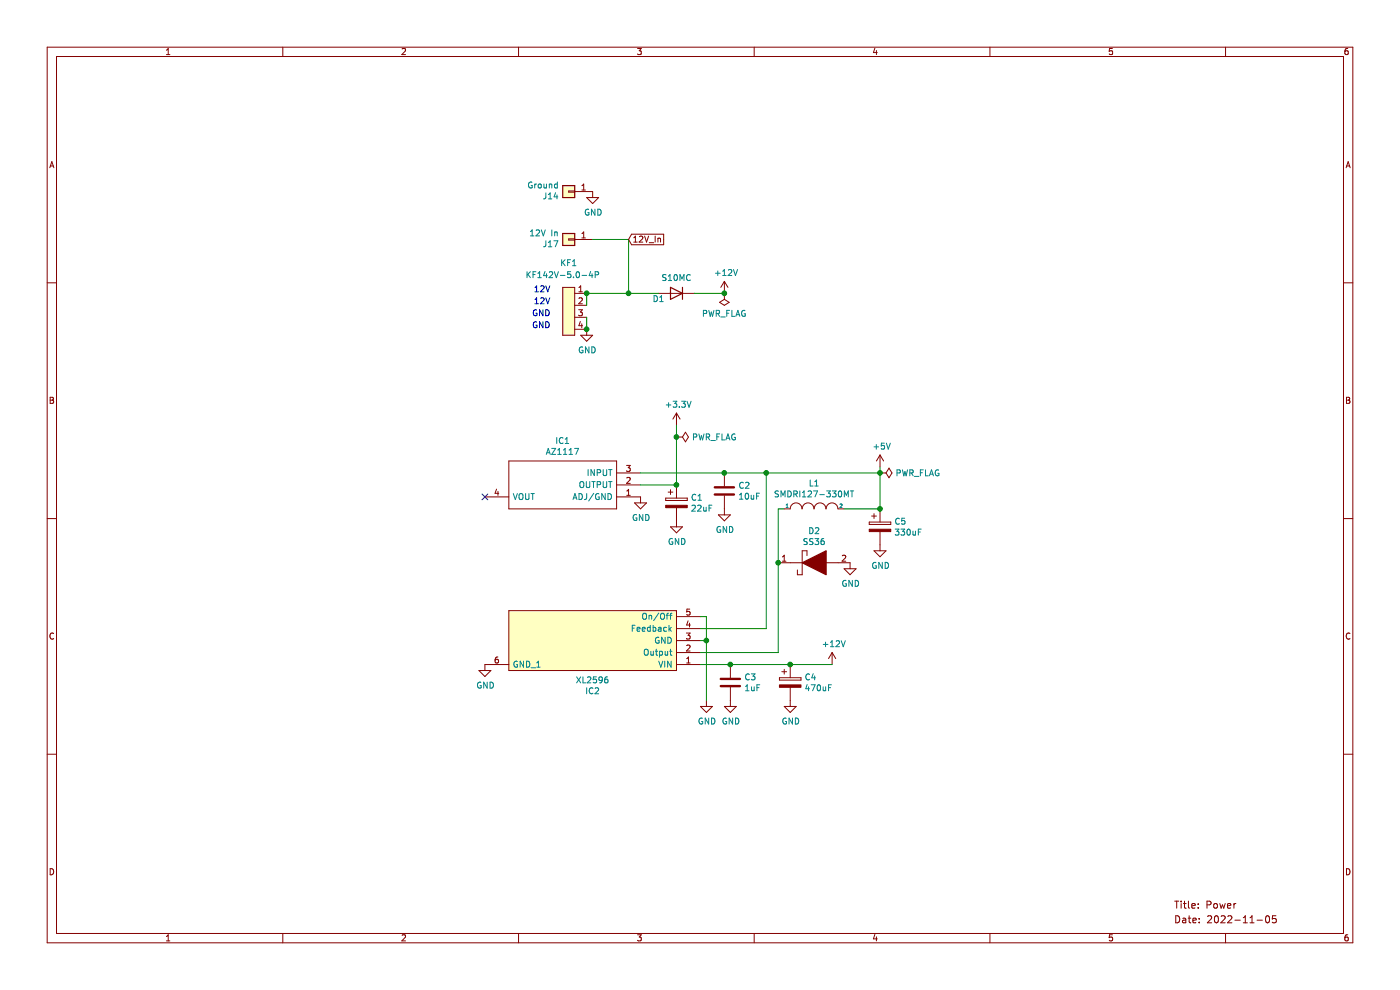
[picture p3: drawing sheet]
EESchema Schematic File Version 4
EELAYER 30 0
EELAYER END
$Descr A4 11693 8268
encoding utf-8
Sheet 3 6
Title "Power"
Date "2022-11-05"
Rev ""
Comp ""
Comment1 ""
Comment2 ""
Comment3 ""
Comment4 ""
$EndDescr
$Comp
L RC10-rescue:XL2596-MyLib IC2
U 1 1
P 5850 5550
F 0 "IC2" H 6750 5775 50  0000 C CNN
F 1 "XL2596" H 6750 5684 50  0000 C CNN
F 2 "MyFootprints:TO263-5L" H 6250 5700 50  0001 L CNN
F 3 "" H 5750 5750 50  0001 L CNN
	1    5850 5550
	-1   0    0    1   
$EndComp
$Comp
L RC10-rescue:GND-power #PWR028
U 1 1
P 4050 5550
F 0 "#PWR028" H 4050 5300 50  0001 C CNN
F 1 "GND" H 4055 5377 50  0000 C CNN
F 2 "" H 4050 5550 50  0001 C CNN
F 3 "" H 4050 5550 50  0001 C CNN
	1    4050 5550
	1    0    0    -1  
$EndComp
$Comp
L RC10-rescue:CP-Device C4
U 1 1
P 6600 5700
F 0 "C4" H 6718 5746 50  0000 L CNN
F 1 "470uF" H 6718 5655 50  0000 L CNN
F 2 "Capacitor_SMD:CP_Elec_10x10.5" H 6638 5550 50  0001 C CNN
F 3 "~" H 6600 5700 50  0001 C CNN
	1    6600 5700
	1    0    0    -1  
$EndComp
$Comp
L RC10-rescue:GND-power #PWR035
U 1 1
P 6600 5850
F 0 "#PWR035" H 6600 5600 50  0001 C CNN
F 1 "GND" H 6605 5677 50  0000 C CNN
F 2 "" H 6600 5850 50  0001 C CNN
F 3 "" H 6600 5850 50  0001 C CNN
	1    6600 5850
	1    0    0    -1  
$EndComp
Wire Wire Line
	6950 5550 6600 5550
Wire Wire Line
	6600 5550 6100 5550
Connection ~ 6600 5550
$Comp
L RC10-rescue:+12V-power #PWR036
U 1 1
P 6950 5550
F 0 "#PWR036" H 6950 5400 50  0001 C CNN
F 1 "+12V" H 6965 5723 50  0000 C CNN
F 2 "" H 6950 5550 50  0001 C CNN
F 3 "" H 6950 5550 50  0001 C CNN
	1    6950 5550
	1    0    0    -1  
$EndComp
$Comp
L RC10-rescue:C-Device C3
U 1 1
P 6100 5700
F 0 "C3" H 6215 5746 50  0000 L CNN
F 1 "1uF" H 6215 5655 50  0000 L CNN
F 2 "Capacitor_SMD:C_0805_2012Metric" H 6138 5550 50  0001 C CNN
F 3 "~" H 6100 5700 50  0001 C CNN
	1    6100 5700
	1    0    0    -1  
$EndComp
Connection ~ 6100 5550
Wire Wire Line
	6100 5550 5850 5550
$Comp
L RC10-rescue:GND-power #PWR034
U 1 1
P 6100 5850
F 0 "#PWR034" H 6100 5600 50  0001 C CNN
F 1 "GND" H 6105 5677 50  0000 C CNN
F 2 "" H 6100 5850 50  0001 C CNN
F 3 "" H 6100 5850 50  0001 C CNN
	1    6100 5850
	1    0    0    -1  
$EndComp
$Comp
L RC10-rescue:SS36-MyLib D2
U 1 1
P 6400 4700
F 0 "D2" H 6800 4967 50  0000 C CNN
F 1 "SS36" H 6800 4876 50  0000 C CNN
F 2 "MyFootprints:SMA(DO-214AC)" H 6900 4850 50  0001 L CNN
F 3 "" H 6900 4750 50  0001 L CNN
F 4 "SS36 - DIODE, SCHOTTKY, 3A, 60V, DO-214AB(SMC), LCSC# C330394" H 6250 4550 50  0001 L CNN "Description"
	1    6400 4700
	1    0    0    -1  
$EndComp
$Comp
L RC10-rescue:GND-power #PWR037
U 1 1
P 7100 4700
F 0 "#PWR037" H 7100 4450 50  0001 C CNN
F 1 "GND" H 7105 4527 50  0000 C CNN
F 2 "" H 7100 4700 50  0001 C CNN
F 3 "" H 7100 4700 50  0001 C CNN
	1    7100 4700
	1    0    0    -1  
$EndComp
Wire Wire Line
	5850 5450 6500 5450
Wire Wire Line
	6500 5450 6500 4700
$Comp
L RC10-rescue:INDUCTOR-pspice L1
U 1 1
P 6800 4250
F 0 "L1" H 6800 4465 50  0000 C CNN
F 1 "SMDRI127-330MT" H 6800 4374 50  0000 C CNN
F 2 "MyFootprints:TMPA1265SP-101MN-D" H 6800 4250 50  0001 C CNN
F 3 "~" H 6800 4250 50  0001 C CNN
	1    6800 4250
	1    0    0    -1  
$EndComp
Wire Wire Line
	6500 4700 6500 4250
Wire Wire Line
	6500 4250 6550 4250
Connection ~ 6500 4700
$Comp
L RC10-rescue:CP-Device C5
U 1 1
P 7350 4400
F 0 "C5" H 7468 4446 50  0000 L CNN
F 1 "330uF" H 7468 4355 50  0000 L CNN
F 2 "Capacitor_SMD:CP_Elec_10x10.5" H 7388 4250 50  0001 C CNN
F 3 "~" H 7350 4400 50  0001 C CNN
	1    7350 4400
	1    0    0    -1  
$EndComp
$Comp
L RC10-rescue:GND-power #PWR039
U 1 1
P 7350 4550
F 0 "#PWR039" H 7350 4300 50  0001 C CNN
F 1 "GND" H 7355 4377 50  0000 C CNN
F 2 "" H 7350 4550 50  0001 C CNN
F 3 "" H 7350 4550 50  0001 C CNN
	1    7350 4550
	1    0    0    -1  
$EndComp
Wire Wire Line
	7050 4250 7350 4250
$Comp
L RC10-rescue:+5V-power #PWR038
U 1 1
P 7350 3900
F 0 "#PWR038" H 7350 3750 50  0001 C CNN
F 1 "+5V" H 7365 4073 50  0000 C CNN
F 2 "" H 7350 3900 50  0001 C CNN
F 3 "" H 7350 3900 50  0001 C CNN
	1    7350 3900
	1    0    0    -1  
$EndComp
Wire Wire Line
	7350 4250 7350 3950
Connection ~ 7350 4250
$Comp
L RC10-rescue:PWR_FLAG-power #FLG04
U 1 1
P 7350 3950
F 0 "#FLG04" H 7350 4025 50  0001 C CNN
F 1 "PWR_FLAG" V 7350 4078 50  0000 L CNN
F 2 "" H 7350 3950 50  0001 C CNN
F 3 "~" H 7350 3950 50  0001 C CNN
	1    7350 3950
	0    1    1    0   
$EndComp
Connection ~ 7350 3950
Wire Wire Line
	7350 3950 7350 3900
$Comp
L RC10-rescue:GND-power #PWR032
U 1 1
P 5900 5850
F 0 "#PWR032" H 5900 5600 50  0001 C CNN
F 1 "GND" H 5905 5677 50  0000 C CNN
F 2 "" H 5900 5850 50  0001 C CNN
F 3 "" H 5900 5850 50  0001 C CNN
	1    5900 5850
	1    0    0    -1  
$EndComp
Wire Wire Line
	5850 5350 5900 5350
Wire Wire Line
	5900 5350 5900 5850
Wire Wire Line
	5900 5350 5900 5150
Wire Wire Line
	5900 5150 5850 5150
Connection ~ 5900 5350
Wire Wire Line
	7350 3950 6400 3950
$Comp
L RC10-rescue:AZ1117-MyLib IC1
U 1 1
P 5350 4150
F 0 "IC1" H 6000 3685 50  0000 C CNN
F 1 "AZ1117" H 6000 3776 50  0000 C CNN
F 2 "Package_TO_SOT_SMD:SOT-223" H 6500 4250 50  0001 L CNN
F 3 "" H 6500 4150 50  0001 L CNN
	1    5350 4150
	-1   0    0    1   
$EndComp
$Comp
L RC10-rescue:C-Device C2
U 1 1
P 6050 4100
F 0 "C2" H 6165 4146 50  0000 L CNN
F 1 "10uF" H 6165 4055 50  0000 L CNN
F 2 "Capacitor_SMD:C_0805_2012Metric" H 6088 3950 50  0001 C CNN
F 3 "~" H 6050 4100 50  0001 C CNN
	1    6050 4100
	1    0    0    -1  
$EndComp
$Comp
L RC10-rescue:GND-power #PWR033
U 1 1
P 6050 4250
F 0 "#PWR033" H 6050 4000 50  0001 C CNN
F 1 "GND" H 6055 4077 50  0000 C CNN
F 2 "" H 6050 4250 50  0001 C CNN
F 3 "" H 6050 4250 50  0001 C CNN
	1    6050 4250
	1    0    0    -1  
$EndComp
Wire Wire Line
	6400 5250 6400 3950
Connection ~ 6400 3950
Wire Wire Line
	5850 5250 6400 5250
$Comp
L RC10-rescue:GND-power #PWR029
U 1 1
P 5350 4150
F 0 "#PWR029" H 5350 3900 50  0001 C CNN
F 1 "GND" H 5355 3977 50  0000 C CNN
F 2 "" H 5350 4150 50  0001 C CNN
F 3 "" H 5350 4150 50  0001 C CNN
	1    5350 4150
	1    0    0    -1  
$EndComp
NoConn ~ 4050 4150
Connection ~ 6050 3950
Wire Wire Line
	6050 3950 6400 3950
$Comp
L RC10-rescue:CP-Device C1
U 1 1
P 5650 4200
F 0 "C1" H 5768 4246 50  0000 L CNN
F 1 "22uF" H 5768 4155 50  0000 L CNN
F 2 "Capacitor_SMD:C_0805_2012Metric" H 5688 4050 50  0001 C CNN
F 3 "~" H 5650 4200 50  0001 C CNN
	1    5650 4200
	1    0    0    -1  
$EndComp
Wire Wire Line
	5350 4050 5650 4050
Wire Wire Line
	5350 3950 6050 3950
$Comp
L RC10-rescue:GND-power #PWR031
U 1 1
P 5650 4350
F 0 "#PWR031" H 5650 4100 50  0001 C CNN
F 1 "GND" H 5655 4177 50  0000 C CNN
F 2 "" H 5650 4350 50  0001 C CNN
F 3 "" H 5650 4350 50  0001 C CNN
	1    5650 4350
	1    0    0    -1  
$EndComp
$Comp
L RC10-rescue:+3.3V-power #PWR030
U 1 1
P 5650 3550
F 0 "#PWR030" H 5650 3400 50  0001 C CNN
F 1 "+3.3V" H 5665 3723 50  0000 C CNN
F 2 "" H 5650 3550 50  0001 C CNN
F 3 "" H 5650 3550 50  0001 C CNN
	1    5650 3550
	1    0    0    -1  
$EndComp
Wire Wire Line
	5650 3550 5650 3650
Connection ~ 5650 4050
$Comp
L RC10-rescue:PWR_FLAG-power #FLG03
U 1 1
P 5650 3650
F 0 "#FLG03" H 5650 3725 50  0001 C CNN
F 1 "PWR_FLAG" V 5650 3778 50  0000 L CNN
F 2 "" H 5650 3650 50  0001 C CNN
F 3 "~" H 5650 3650 50  0001 C CNN
	1    5650 3650
	0    1    1    0   
$EndComp
Connection ~ 5650 3650
Wire Wire Line
	5650 3650 5650 4050
Text GLabel 5250 2000 2    50   Input ~ 0
12V_In
$Comp
L RC10-rescue:PWR_FLAG-power #FLG?
U 1 1
P 6050 2450
AR Path="/636D1BCC" Ref="#FLG?"  Part="1" 
AR Path="/6367D072/636D1BCC" Ref="#FLG01"  Part="1" 
F 0 "#FLG01" H 6050 2525 50  0001 C CNN
F 1 "PWR_FLAG" H 6050 2623 50  0000 C CNN
F 2 "" H 6050 2450 50  0001 C CNN
F 3 "~" H 6050 2450 50  0001 C CNN
	1    6050 2450
	-1   0    0    1   
$EndComp
$Comp
L RC10-rescue:D-Device D?
U 1 1
P 5650 2450
AR Path="/636D1BD2" Ref="D?"  Part="1" 
AR Path="/6367D072/636D1BD2" Ref="D1"  Part="1" 
F 0 "D1" H 5800 2500 50  0000 C CNN
F 1 "S10MC" H 5650 2324 50  0000 C CNN
F 2 "MyFootprints:D_SMC_larger_pads" H 5650 2450 50  0001 C CNN
F 3 "https://jlcpcb.com/partdetail/180857-S10MC/C169472" H 5650 2450 50  0001 C CNN
	1    5650 2450
	-1   0    0    1   
$EndComp
$Comp
L RC10-rescue:+12V-power #PWR?
U 1 1
P 6050 2450
AR Path="/636D1BD8" Ref="#PWR?"  Part="1" 
AR Path="/6367D072/636D1BD8" Ref="#PWR044"  Part="1" 
F 0 "#PWR044" H 6050 2300 50  0001 C CNN
F 1 "+12V" H 6065 2623 50  0000 C CNN
F 2 "" H 6050 2450 50  0001 C CNN
F 3 "" H 6050 2450 50  0001 C CNN
	1    6050 2450
	1    0    0    -1  
$EndComp
$Comp
L RC10-rescue:Conn_01x01-Connector_Generic J?
U 1 1
P 4750 2000
AR Path="/636D1BE1" Ref="J?"  Part="1" 
AR Path="/6367D072/636D1BE1" Ref="J17"  Part="1" 
F 0 "J17" H 4830 2042 50  0000 L CNN
F 1 "12V In" H 4830 1951 50  0000 L CNN
F 2 "MyFootprints:PowerPin" H 4750 2000 50  0001 C CNN
F 3 "~" H 4750 2000 50  0001 C CNN
	1    4750 2000
	-1   0    0    1   
$EndComp
$Comp
L RC10-rescue:GND-power #PWR?
U 1 1
P 4900 2750
AR Path="/636D8050" Ref="#PWR?"  Part="1" 
AR Path="/6367D072/636D8050" Ref="#PWR05"  Part="1" 
F 0 "#PWR05" H 4900 2500 50  0001 C CNN
F 1 "GND" H 4905 2577 50  0000 C CNN
F 2 "" H 4900 2750 50  0001 C CNN
F 3 "" H 4900 2750 50  0001 C CNN
	1    4900 2750
	1    0    0    -1  
$EndComp
$Comp
L RC10-rescue:KF142V-5.0-4P-MyLib KF?
U 1 1
P 4800 2850
AR Path="/636D8056" Ref="KF?"  Part="1" 
AR Path="/6367D072/636D8056" Ref="KF1"  Part="1" 
F 0 "KF1" V 5450 2800 50  0000 C CNN
F 1 "KF142V-5.0-4P" V 5350 2750 50  0000 C CNN
F 2 "MyFootprints:KF142V-5.08-4P" H 5150 2500 50  0001 C CNN
F 3 "" H 4800 2850 50  0001 C CNN
	1    4800 2850
	0    1    -1   0   
$EndComp
Wire Wire Line
	4900 2450 4900 2550
Wire Wire Line
	4900 2650 4900 2750
Text Notes 4600 2450 2    50   ~ 0
12V
Text Notes 4600 2550 2    50   ~ 0
12V
Text Notes 4600 2650 2    50   ~ 0
GND
Text Notes 4600 2750 2    50   ~ 0
GND
$Comp
L RC10-rescue:GND-power #PWR?
U 1 1
P 4950 1600
AR Path="/636D8062" Ref="#PWR?"  Part="1" 
AR Path="/6367D072/636D8062" Ref="#PWR07"  Part="1" 
F 0 "#PWR07" H 4950 1350 50  0001 C CNN
F 1 "GND" H 4955 1427 50  0000 C CNN
F 2 "" H 4950 1600 50  0001 C CNN
F 3 "" H 4950 1600 50  0001 C CNN
	1    4950 1600
	1    0    0    -1  
$EndComp
$Comp
L RC10-rescue:Conn_01x01-Connector_Generic J?
U 1 1
P 4750 1600
AR Path="/636D8068" Ref="J?"  Part="1" 
AR Path="/6367D072/636D8068" Ref="J14"  Part="1" 
F 0 "J14" H 4830 1642 50  0000 L CNN
F 1 "Ground" H 4830 1551 50  0000 L CNN
F 2 "MyFootprints:PowerPin" H 4750 1600 50  0001 C CNN
F 3 "~" H 4750 1600 50  0001 C CNN
	1    4750 1600
	-1   0    0    1   
$EndComp
Wire Wire Line
	4950 2000 5250 2000
Wire Wire Line
	5800 2450 6050 2450
Connection ~ 6050 2450
Wire Wire Line
	4900 2450 5250 2450
Wire Wire Line
	5250 2000 5250 2450
Connection ~ 5250 2450
Wire Wire Line
	5250 2450 5500 2450
Connection ~ 4900 2450
Connection ~ 4900 2750
$EndSCHEMATC
